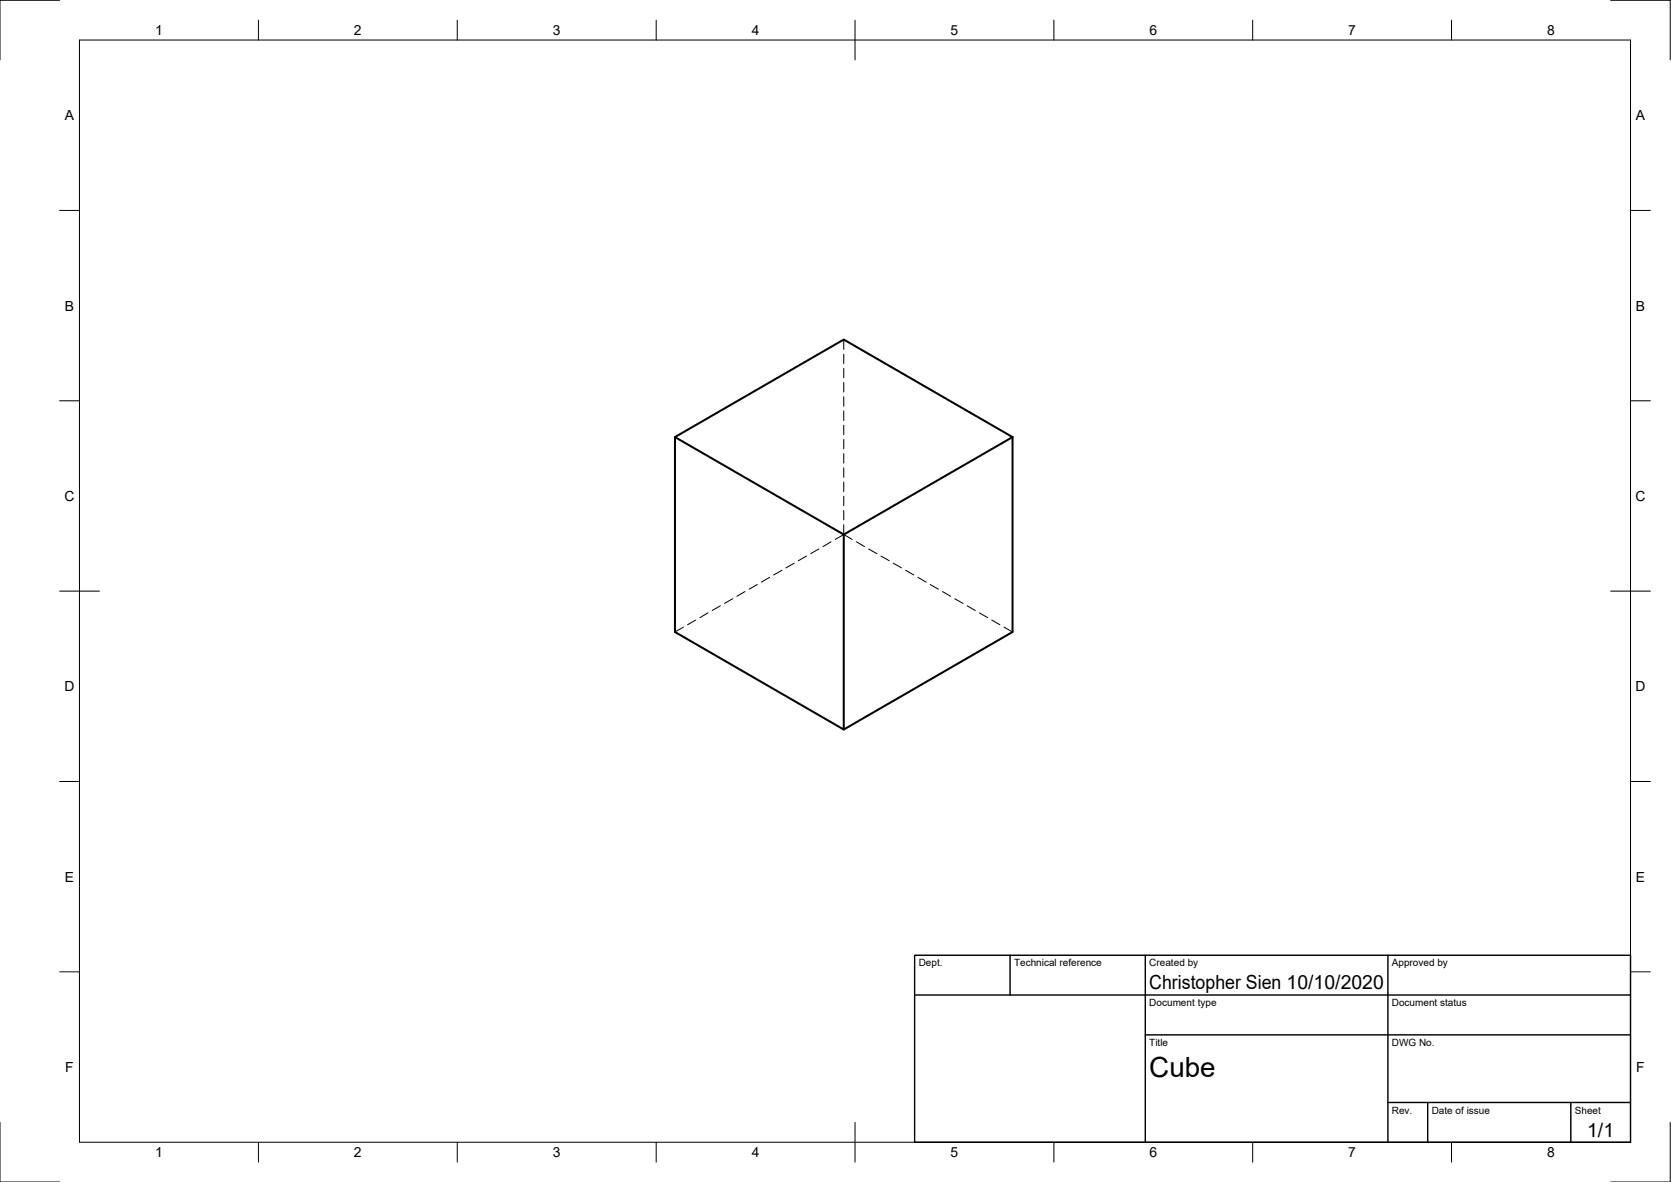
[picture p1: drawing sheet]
<svg xmlns="http://www.w3.org/2000/svg" width="420mm" height="297mm" viewBox="0 0 420 297" stroke-linecap="round" stroke-linejoin="round" font-family="sans-serif">
<!-- layer: Visible -->
<path d="M169.7 109.8l42.5-24.5 42.4 24.5-42.4 24.5zM169.7 109.8v49l42.5 24.5 42.4-24.5v-49M212.2 134.3v49" fill="none" stroke="#000" stroke-width=".51"/>
<!-- layer: Hidden -->
<g fill="none" stroke="#000" stroke-width=".25">
<path d="M212.2 85.3v2.5M212.2 89v2.4M212.2 92.6v2.3M212.2 96.1v2.4M212.2 99.7v2.4M212.2 103.3v2.4M212.2 106.9v2.3M212.2 110.4v2.4M212.2 114v2.4M212.2 117.6v2.4M202.8 139.7l-2.1 1.2M205.9 138l-2.1 1.1"/>
<path d="M209 136.2l-2.1 1.2M212.2 134.3l2.1 1.3M212.2 134.3l-2.2 1.3M212.2 121.1v2.4M212.2 124.7v2.4M212.2 128.3v2.4M212.2 131.9v2.4M215.3 136.2l2.1 1.2M218.4 138l2.1 1.1M221.5 139.7l2.1 1.2M171.9 157.6l-2.2 1.2M174.9 155.8l-2 1.2"/>
<path d="M178 154l-2 1.2M181.1 152.2l-2 1.2M184.2 150.5l-2 1.1M187.3 148.7l-2 1.1M190.4 146.9l-2 1.2M193.5 145.1l-2 1.2M196.6 143.3l-2.1 1.2M199.7 141.5l-2.1 1.2M224.6 141.5l2.1 1.2M227.7 143.3l2.1 1.2M230.8 145.1l2.1 1.2M233.9 146.9l2 1.2"/>
<path d="M237 148.7l2 1.1M240.1 150.5l2 1.1M243.2 152.2l2 1.2M246.3 154l2 1.2M249.4 155.8l2 1.2M252.5 157.6l2.1 1.2"/>
</g>
<!-- layer: Border -->
<g fill="none" stroke="#000" stroke-width=".25">
<path d="M15 .1h-15v15M20 10.1h390v276.9h-390zM65 5.1v5M115 5.1v5M165 5.1v5M215 5.1v10M265 5.1v5M315 5.1v5M365 5.1v5M405 .1h15v15M15 52.9h5M410 52.9h5"/>
<path d="M15 100.7h5M410 100.7h5M15 148.6h10M405 148.6h10M15 196.4h5M410 196.4h5M15 244.2h5M410 244.2h5M0 282.1v14.9h15M65 287v5M115 287v5M165 287v5"/>
<path d="M215 282.1v9.9M265 287v5M315 287v5M365 287v5M420 282.1v14.9h-15"/>
</g>
<!-- layer: TitleBlock -->
<path d="M230 240.1h180v46.9h-180zM230 250h180M254 240.1v9.9M288 240.1v46.9M349 240.1v46.9M288 260.1h122M349 277.1h61M359 277.1v9.9M395 277.1v9.9" fill="none" stroke="#000" stroke-width=".36"/>
<text font-size="7" x="289" y="270.6">Cube</text>
<g font-size="4.9">
<text x="289" y="248.5">Christopher Sien 10/10/2020</text>
<text x="399.1" y="285.7">1/1</text>
</g>
<g font-size="3.5">
<text x="39" y="8.8">1</text>
<text x="89" y="8.8">2</text>
<text x="139" y="8.8">3</text>
<text x="189" y="8.8">4</text>
<text x="239" y="8.8">5</text>
<text x="289" y="8.8">6</text>
<text x="339" y="8.8">7</text>
<text x="389" y="8.8">8</text>
<text x="16.3" y="30.2">A</text>
<text x="411.3" y="30.2">A</text>
<text x="16.3" y="78">B</text>
<text x="411.3" y="78">B</text>
<text x="16.2" y="125.9">C</text>
<text x="411.2" y="125.9">C</text>
<text x="16.2" y="173.7">D</text>
<text x="411.2" y="173.7">D</text>
<text x="16.3" y="221.6">E</text>
<text x="411.3" y="221.6">E</text>
<text x="16.4" y="269.4">F</text>
<text x="411.4" y="269.4">F</text>
<text x="39" y="290.8">1</text>
<text x="89" y="290.8">2</text>
<text x="139" y="290.8">3</text>
<text x="189" y="290.8">4</text>
<text x="239" y="290.8">5</text>
<text x="289" y="290.8">6</text>
<text x="339" y="290.8">7</text>
<text x="389" y="290.8">8</text>
</g>
<g font-size="2.5">
<text x="231" y="242.9">Dept.</text>
<text x="255" y="242.9">Technical reference</text>
<text x="289" y="242.9">Created by</text>
<text x="350" y="242.9">Approved by</text>
<text x="289" y="252.8">Document type</text>
<text x="350" y="252.8">Document status</text>
<text x="289" y="262.9">Title</text>
<text x="350" y="262.9">DWG No.</text>
<text x="350" y="279.9">Rev.</text>
<text x="360" y="279.9">Date of issue</text>
<text x="396" y="279.9">Sheet</text>
</g>
</svg>
